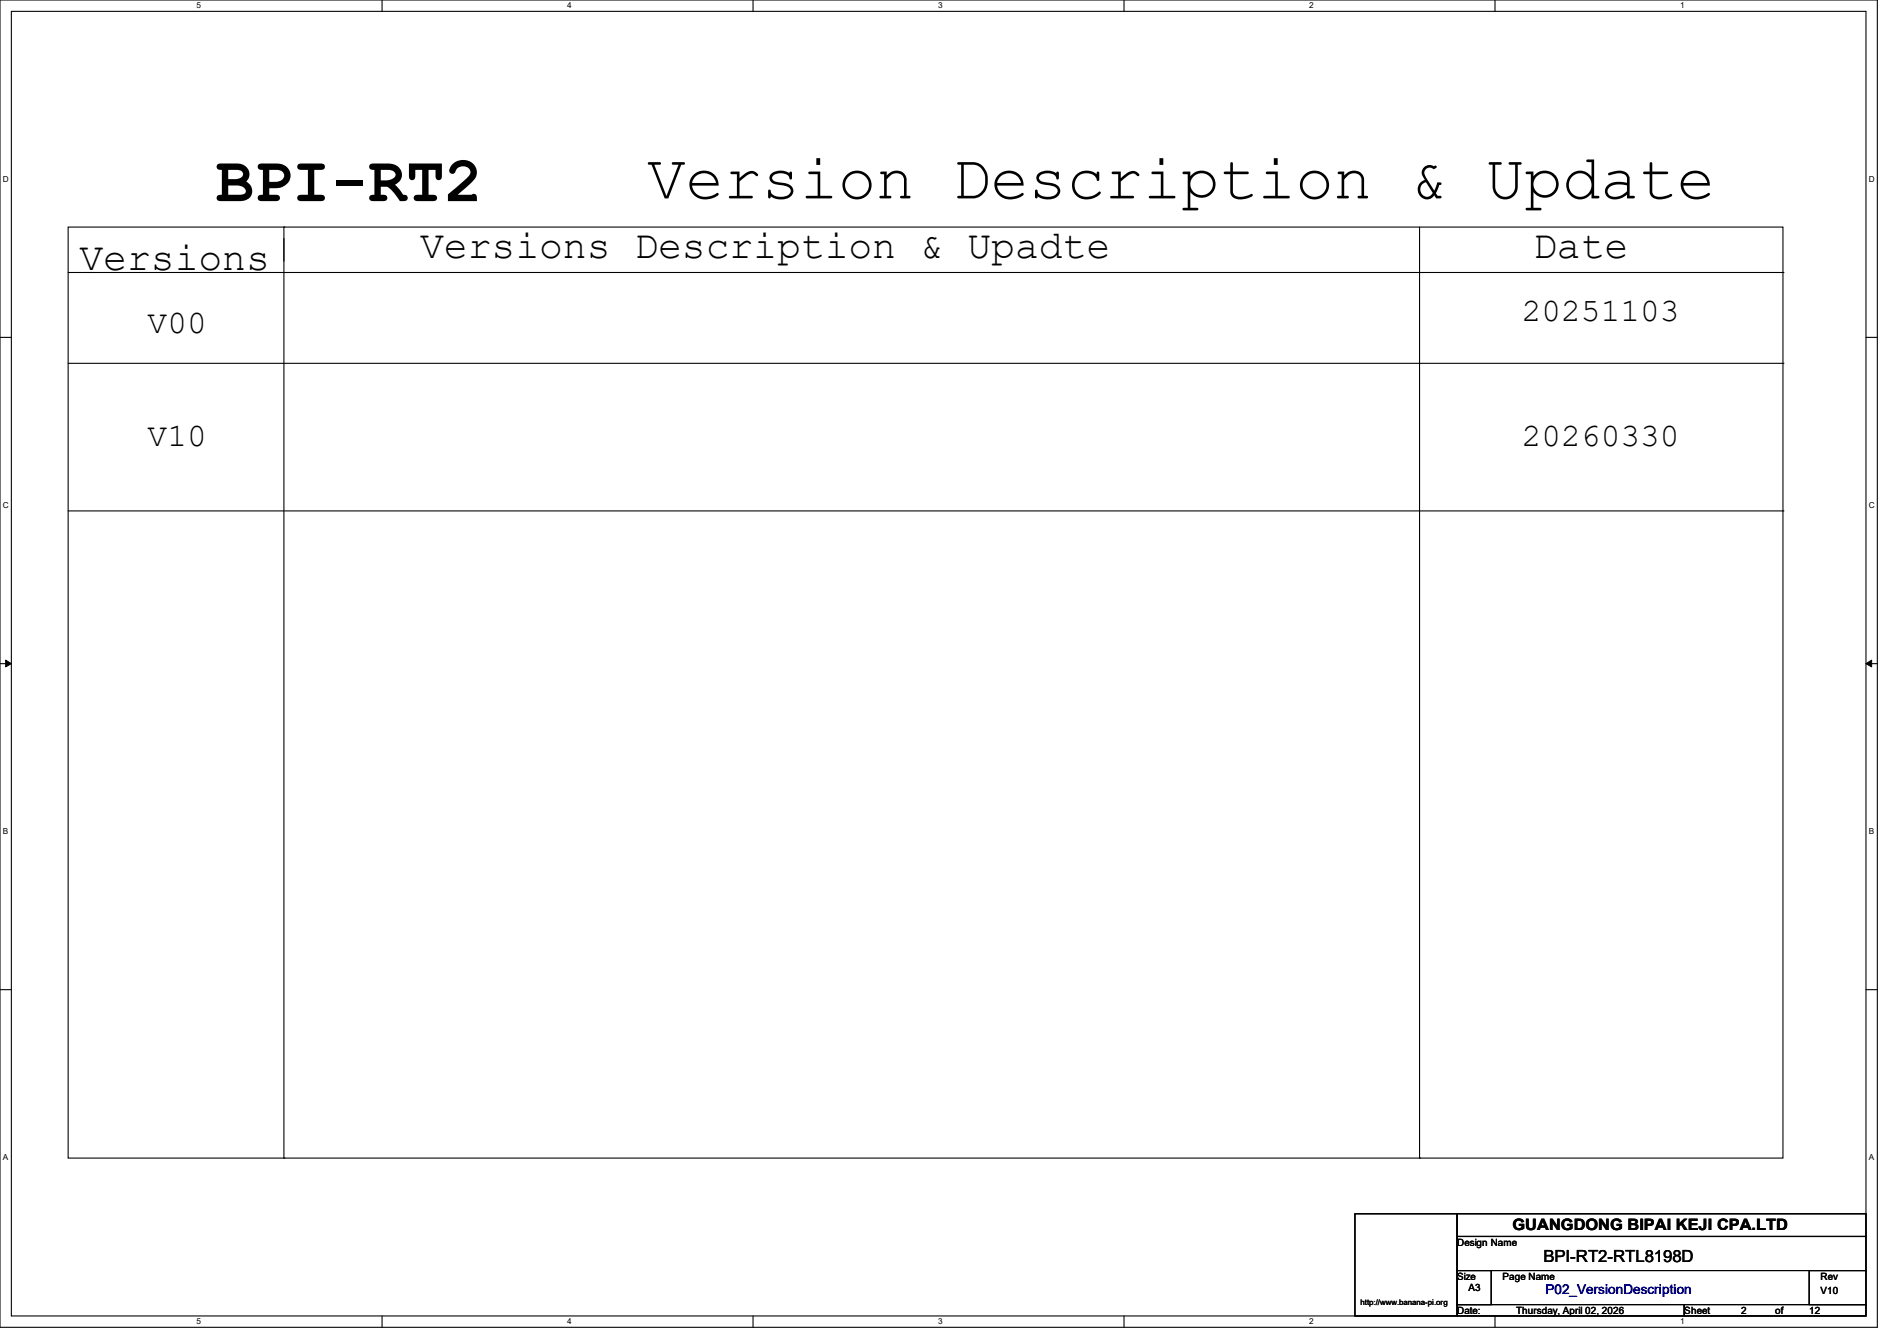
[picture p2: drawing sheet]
<svg xmlns="http://www.w3.org/2000/svg" width="297mm" height="210mm" viewBox="0 0 297 210" stroke-linecap="round" stroke-linejoin="round" font-family="sans-serif">
<g fill="none" stroke="#000" stroke-width=".17">
<path d="M0 0h293.9v207.9h-293.9zM1.8 1.8h290.3v204.3h-290.3zM59.8 0v1.8M117.9 0v1.8M176 0v1.8M234.1 0v1.8M10.7 35.6h268.4v145.8h-268.4zM44.4 35.6h.1M44.4 35.6v145.8M222.2 35.6v145.8M0 52.8h1.8M10.7 42.7h268.4"/>
<path d="M10.7 56.9h268.4M14.2 42.7h.1M279.1 42.7h.1M279.1 56.9h.1M292.1 52.8h1.8M10.7 80h268.4M279.1 80h.1M0 103.9h1.8M292.1 103.9h1.8M0 155h1.8M292.1 155h1.8M44.4 181.4h.1"/>
<path d="M212.1 190.1h16v16h-16zM222.2 181.4h.1M228.1 190.1h64v3.5h-64zM228.1 193.6h64v5.4h-64zM228.1 199h5.4v5.3h-5.4zM283.3 199h8.8v5.3h-8.8zM59.8 206.1v1.8M117.9 206.1v1.8M176 206.1v1.8M228.1 204.3h35.6v1.8h-35.6zM234.1 206.1v1.8M263.7 204.3h28.4v1.8h-28.4z"/>
</g>
<path d="M.9 103.4l.9 .5-.9 .5zM292.1 103.9l.9-.5v1z" fill="#000"/>
<path d="M.9 103.4l.9 .5-.9 .5zM292.1 103.9l.9-.5v1z" fill="none" stroke="#000" stroke-width=".16"/>
<g font-size="9.9">
<text x="33.8" y="31.5">BPI-RT2</text>
<text x="101.3" y="31.1">Version Description &amp; Update</text>
</g>
<g font-size="6.2">
<text x="65.8" y="40.5">Versions Description &amp; Upadte</text>
<text x="240" y="40.5">Date</text>
<text x="12.4" y="42.2">Versions</text>
</g>
<g font-size="5.1">
<text x="23.1" y="52.1">V00</text>
<text x="238.3" y="50.3">20251103</text>
<text x="23.1" y="69.9">V10</text>
<text x="238.3" y="69.9">20260330</text>
</g>
<text font-size="2.6" x="241.6" y="197.6">BPI-RT2-RTL8198D</text>
<text font-size="2.5" x="236.8" y="192.7">GUANGDONG BIPAI KEJI CPA.LTD</text>
<text font-size="2.1" fill="#000080" x="242" y="202.7">P02_VersionDescription</text>
<g font-size="1.6">
<text x="228.1" y="195.1">Design Name</text>
<text x="228.1" y="200.4">Size</text>
<text x="229.9" y="202.2">A3</text>
<text x="235.2" y="200.4">Page Name</text>
<text x="285" y="200.4">Rev</text>
<text x="285" y="202.7">V10</text>
<text x="228.1" y="205.7">Date:</text>
<text x="237.4" y="205.7">Thursday, April 02, 2026</text>
<text x="263.7" y="205.7">Sheet</text>
<text x="272.6" y="205.7">2</text>
<text x="277.9" y="205.7">of</text>
<text x="283.3" y="205.7">12</text>
</g>
<g font-size="1.3">
<text x="30.8" y="1.3">5</text>
<text x="88.8" y="1.3">4</text>
<text x="146.9" y="1.3">3</text>
<text x="205" y="1.3">2</text>
<text x="263.1" y="1.3">1</text>
<text x=".5" y="28.4">D</text>
<text x="292.6" y="28.4">D</text>
<text x=".5" y="79.5">C</text>
<text x="292.6" y="79.5">C</text>
<text x=".5" y="130.6">B</text>
<text x="292.6" y="130.6">B</text>
<text x=".5" y="181.7">A</text>
<text x="292.6" y="181.7">A</text>
<text x="30.8" y="207.4">5</text>
<text x="88.8" y="207.4">4</text>
<text x="146.9" y="207.4">3</text>
<text x="205" y="207.4">2</text>
<text x="263.1" y="207.4">1</text>
</g>
<text font-size="1.2" x="213" y="204.4">http://www.banana-pi.org</text>
</svg>
